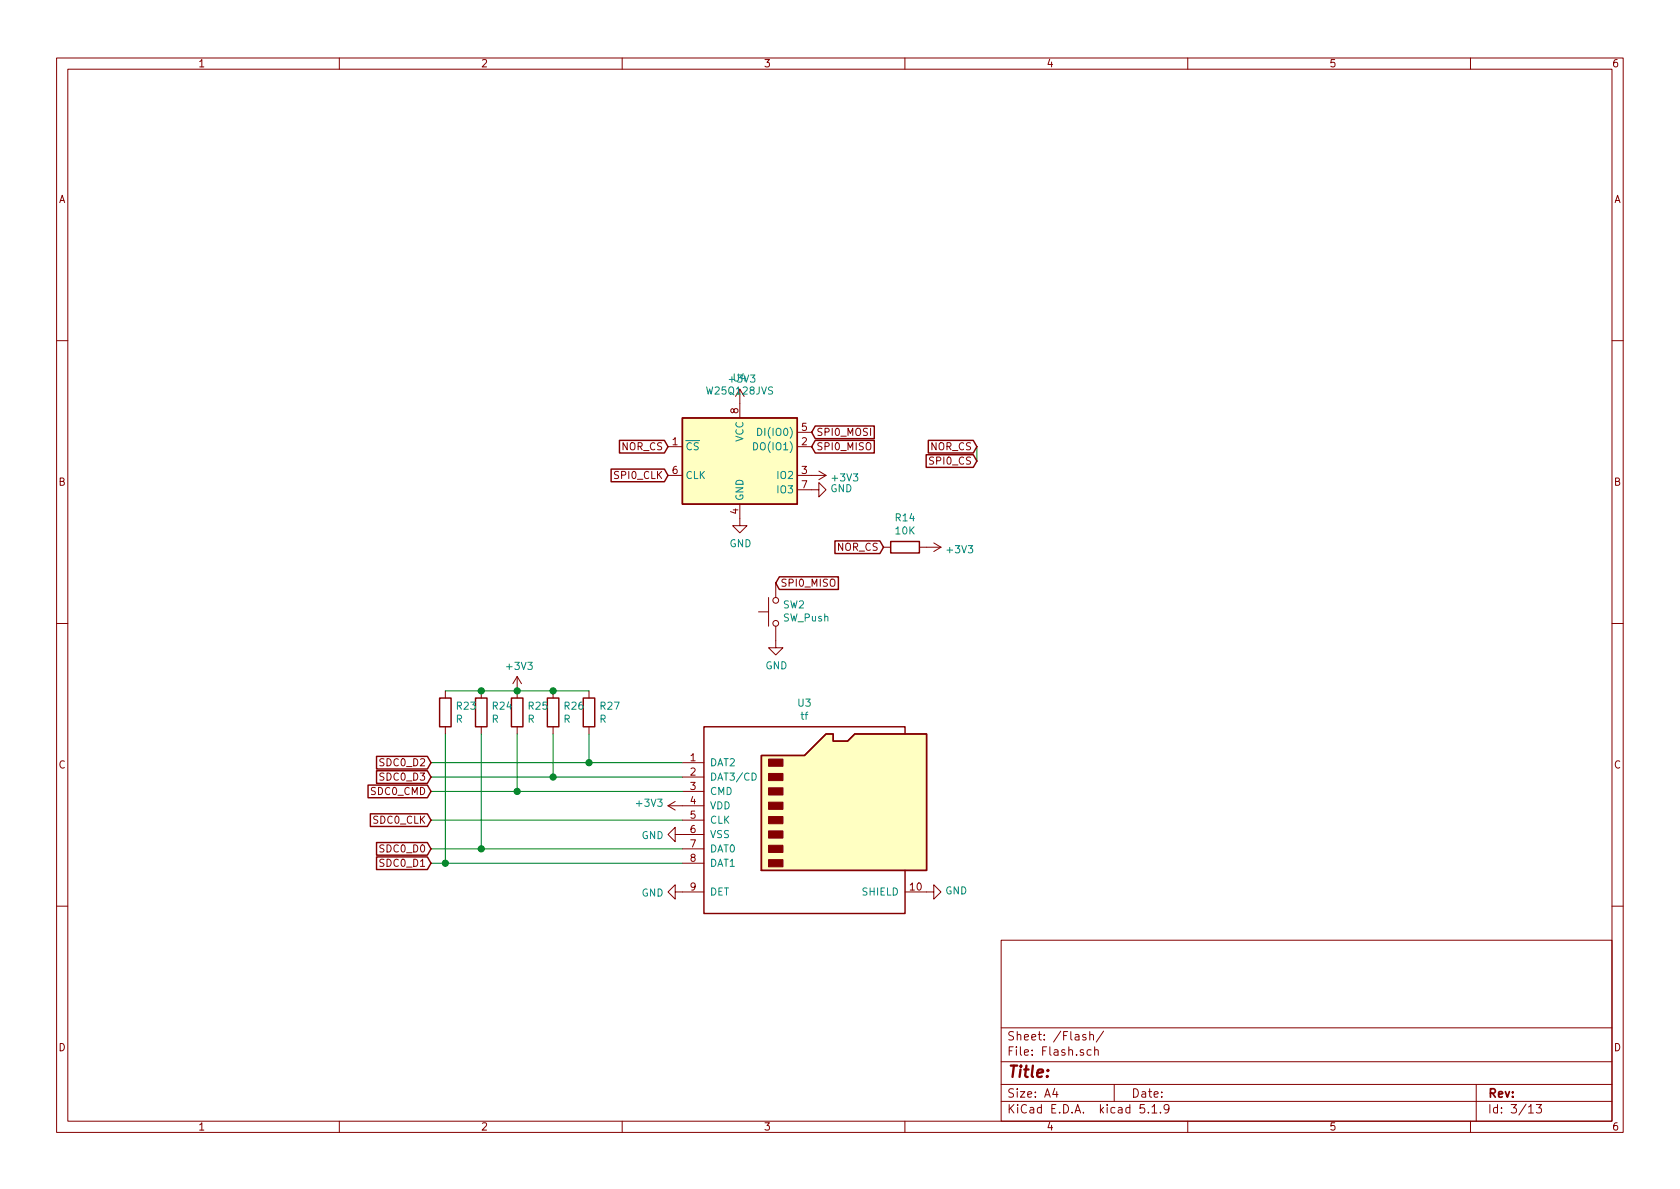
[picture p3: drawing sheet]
EESchema Schematic File Version 4
EELAYER 30 0
EELAYER END
$Descr A4 11693 8268
encoding utf-8
Sheet 3 13
Title ""
Date ""
Rev ""
Comp ""
Comment1 ""
Comment2 ""
Comment3 ""
Comment4 ""
$EndDescr
$Comp
L power:GND #PWR?
U 1 1
P 5650 3400
AR Path="/5FF0D2D8" Ref="#PWR?"  Part="1" 
AR Path="/5FEE69CD/5FF0D2D8" Ref="#PWR0129"  Part="1" 
F 0 "#PWR0129" H 5650 3150 50  0001 C CNN
F 1 "GND" V 5655 3272 50  0000 R CNN
F 2 "" H 5650 3400 50  0001 C CNN
F 3 "" H 5650 3400 50  0001 C CNN
	1    5650 3400
	0    -1   -1   0   
$EndComp
$Comp
L power:+3V3 #PWR?
U 1 1
P 5150 2800
AR Path="/5FF0D2DE" Ref="#PWR?"  Part="1" 
AR Path="/5FEE69CD/5FF0D2DE" Ref="#PWR0130"  Part="1" 
F 0 "#PWR0130" H 5150 2650 50  0001 C CNN
F 1 "+3V3" H 5165 2973 50  0000 C CNN
F 2 "" H 5150 2800 50  0001 C CNN
F 3 "" H 5150 2800 50  0001 C CNN
	1    5150 2800
	1    0    0    -1  
$EndComp
$Comp
L power:+3V3 #PWR?
U 1 1
P 6450 3800
AR Path="/5FF0D2E4" Ref="#PWR?"  Part="1" 
AR Path="/5FEE69CD/5FF0D2E4" Ref="#PWR0131"  Part="1" 
F 0 "#PWR0131" H 6450 3650 50  0001 C CNN
F 1 "+3V3" V 6465 3928 50  0000 L CNN
F 2 "" H 6450 3800 50  0001 C CNN
F 3 "" H 6450 3800 50  0001 C CNN
	1    6450 3800
	0    1    1    0   
$EndComp
$Comp
L Device:R R?
U 1 1
P 6300 3800
AR Path="/5FF0D2EA" Ref="R?"  Part="1" 
AR Path="/5FEE69CD/5FF0D2EA" Ref="R14"  Part="1" 
F 0 "R14" V 6093 3800 50  0000 C CNN
F 1 "10K" V 6184 3800 50  0000 C CNN
F 2 "Resistor_SMD:R_0603_1608Metric" V 6230 3800 50  0001 C CNN
F 3 "~" H 6300 3800 50  0001 C CNN
	1    6300 3800
	0    1    1    0   
$EndComp
$Comp
L power:+3V3 #PWR?
U 1 1
P 5650 3300
AR Path="/5FF0D2F0" Ref="#PWR?"  Part="1" 
AR Path="/5FEE69CD/5FF0D2F0" Ref="#PWR0132"  Part="1" 
F 0 "#PWR0132" H 5650 3150 50  0001 C CNN
F 1 "+3V3" V 5665 3428 50  0000 L CNN
F 2 "" H 5650 3300 50  0001 C CNN
F 3 "" H 5650 3300 50  0001 C CNN
	1    5650 3300
	0    1    1    0   
$EndComp
$Comp
L power:GND #PWR?
U 1 1
P 5150 3600
AR Path="/5FF0D2F6" Ref="#PWR?"  Part="1" 
AR Path="/5FEE69CD/5FF0D2F6" Ref="#PWR0133"  Part="1" 
F 0 "#PWR0133" H 5150 3350 50  0001 C CNN
F 1 "GND" H 5155 3427 50  0000 C CNN
F 2 "" H 5150 3600 50  0001 C CNN
F 3 "" H 5150 3600 50  0001 C CNN
	1    5150 3600
	1    0    0    -1  
$EndComp
$Comp
L Memory_Flash:W25Q128JVS U?
U 1 1
P 5150 3200
AR Path="/5FF0D2FC" Ref="U?"  Part="1" 
AR Path="/5FEE69CD/5FF0D2FC" Ref="U4"  Part="1" 
F 0 "U4" H 5150 3781 50  0000 C CNN
F 1 "W25Q128JVS" H 5150 3690 50  0000 C CNN
F 2 "Package_SO:SOIC-8_5.23x5.23mm_P1.27mm" H 5150 3200 50  0001 C CNN
F 3 "http://www.winbond.com/resource-files/w25q128jv_dtr%20revc%2003272018%20plus.pdf" H 5150 3200 50  0001 C CNN
	1    5150 3200
	1    0    0    -1  
$EndComp
Text GLabel 5650 3100 2    50   Input ~ 0
SPI0_MISO
Text GLabel 5650 3000 2    50   Input ~ 0
SPI0_MOSI
Text GLabel 4650 3300 0    50   Input ~ 0
SPI0_CLK
Text GLabel 4650 3100 0    50   Input ~ 0
NOR_CS
$Comp
L tf:tf U?
U 1 1
P 5450 5800
AR Path="/5FF0D307" Ref="U?"  Part="1" 
AR Path="/5FEE69CD/5FF0D307" Ref="U3"  Part="1" 
F 0 "U3" H 5600 6717 50  0000 C CNN
F 1 "tf" H 5600 6626 50  0000 C CNN
F 2 "tf:tf_lock" H 6700 5350 50  0001 C CNN
F 3 "" H 6700 5350 50  0001 C CNN
	1    5450 5800
	1    0    0    -1  
$EndComp
$Comp
L Device:R R23
U 1 1
P 3100 4950
F 0 "R23" H 3170 4996 50  0000 L CNN
F 1 "R" H 3170 4905 50  0000 L CNN
F 2 "Resistor_SMD:R_0603_1608Metric" V 3030 4950 50  0001 C CNN
F 3 "~" H 3100 4950 50  0001 C CNN
	1    3100 4950
	1    0    0    -1  
$EndComp
$Comp
L Device:R R24
U 1 1
P 3350 4950
F 0 "R24" H 3420 4996 50  0000 L CNN
F 1 "R" H 3420 4905 50  0000 L CNN
F 2 "Resistor_SMD:R_0603_1608Metric" V 3280 4950 50  0001 C CNN
F 3 "~" H 3350 4950 50  0001 C CNN
	1    3350 4950
	1    0    0    -1  
$EndComp
$Comp
L Device:R R25
U 1 1
P 3600 4950
F 0 "R25" H 3670 4996 50  0000 L CNN
F 1 "R" H 3670 4905 50  0000 L CNN
F 2 "Resistor_SMD:R_0603_1608Metric" V 3530 4950 50  0001 C CNN
F 3 "~" H 3600 4950 50  0001 C CNN
	1    3600 4950
	1    0    0    -1  
$EndComp
$Comp
L Device:R R26
U 1 1
P 3850 4950
F 0 "R26" H 3920 4996 50  0000 L CNN
F 1 "R" H 3920 4905 50  0000 L CNN
F 2 "Resistor_SMD:R_0603_1608Metric" V 3780 4950 50  0001 C CNN
F 3 "~" H 3850 4950 50  0001 C CNN
	1    3850 4950
	1    0    0    -1  
$EndComp
$Comp
L Device:R R27
U 1 1
P 4100 4950
F 0 "R27" H 4170 4996 50  0000 L CNN
F 1 "R" H 4170 4905 50  0000 L CNN
F 2 "Resistor_SMD:R_0603_1608Metric" V 4030 4950 50  0001 C CNN
F 3 "~" H 4100 4950 50  0001 C CNN
	1    4100 4950
	1    0    0    -1  
$EndComp
Wire Wire Line
	4100 5300 4100 5100
Wire Wire Line
	4100 5300 4750 5300
Wire Wire Line
	4750 5400 3850 5400
Wire Wire Line
	3850 5400 3850 5100
Wire Wire Line
	4750 5500 3600 5500
Wire Wire Line
	3600 5500 3600 5100
Wire Wire Line
	3350 5900 3350 5100
Wire Wire Line
	3350 5900 4750 5900
Wire Wire Line
	4750 6000 3100 6000
Wire Wire Line
	3100 6000 3100 5100
Text GLabel 3000 5300 0    50   Input ~ 0
SDC0_D2
Text GLabel 3000 5400 0    50   Input ~ 0
SDC0_D3
Text GLabel 3000 5500 0    50   Input ~ 0
SDC0_CMD
Text GLabel 3000 5700 0    50   Input ~ 0
SDC0_CLK
Text GLabel 3000 5900 0    50   Input ~ 0
SDC0_D0
Text GLabel 3000 6000 0    50   Input ~ 0
SDC0_D1
Wire Wire Line
	3850 5400 3000 5400
Connection ~ 3850 5400
Wire Wire Line
	4100 5300 3000 5300
Connection ~ 4100 5300
Wire Wire Line
	3600 5500 3000 5500
Connection ~ 3600 5500
Wire Wire Line
	3000 5700 4750 5700
Wire Wire Line
	3350 5900 3000 5900
Connection ~ 3350 5900
Wire Wire Line
	3100 6000 3000 6000
Connection ~ 3100 6000
$Comp
L power:+3V3 #PWR?
U 1 1
P 3600 4800
AR Path="/5FF5C4C3" Ref="#PWR?"  Part="1" 
AR Path="/5FEE69CD/5FF5C4C3" Ref="#PWR0137"  Part="1" 
F 0 "#PWR0137" H 3600 4650 50  0001 C CNN
F 1 "+3V3" H 3615 4973 50  0000 C CNN
F 2 "" H 3600 4800 50  0001 C CNN
F 3 "" H 3600 4800 50  0001 C CNN
	1    3600 4800
	1    0    0    -1  
$EndComp
Connection ~ 3350 4800
Wire Wire Line
	3350 4800 3100 4800
Connection ~ 3600 4800
Wire Wire Line
	3600 4800 3350 4800
Connection ~ 3850 4800
Wire Wire Line
	3850 4800 3600 4800
Wire Wire Line
	4100 4800 3850 4800
$Comp
L power:+3V3 #PWR0166
U 1 1
P 4750 5600
F 0 "#PWR0166" H 4750 5450 50  0001 C CNN
F 1 "+3V3" V 4765 5728 50  0000 L CNN
F 2 "" H 4750 5600 50  0001 C CNN
F 3 "" H 4750 5600 50  0001 C CNN
	1    4750 5600
	0    -1   -1   0   
$EndComp
$Comp
L power:GND #PWR0167
U 1 1
P 4750 5800
F 0 "#PWR0167" H 4750 5550 50  0001 C CNN
F 1 "GND" V 4755 5672 50  0000 R CNN
F 2 "" H 4750 5800 50  0001 C CNN
F 3 "" H 4750 5800 50  0001 C CNN
	1    4750 5800
	0    1    1    0   
$EndComp
$Comp
L power:GND #PWR0168
U 1 1
P 4750 6200
F 0 "#PWR0168" H 4750 5950 50  0001 C CNN
F 1 "GND" V 4755 6072 50  0000 R CNN
F 2 "" H 4750 6200 50  0001 C CNN
F 3 "" H 4750 6200 50  0001 C CNN
	1    4750 6200
	0    1    1    0   
$EndComp
$Comp
L power:GND #PWR0169
U 1 1
P 6450 6200
F 0 "#PWR0169" H 6450 5950 50  0001 C CNN
F 1 "GND" V 6455 6072 50  0000 R CNN
F 2 "" H 6450 6200 50  0001 C CNN
F 3 "" H 6450 6200 50  0001 C CNN
	1    6450 6200
	0    -1   -1   0   
$EndComp
Text GLabel 6800 3200 0    50   Input ~ 0
SPI0_CS
Text GLabel 6800 3100 0    50   Input ~ 0
NOR_CS
Text GLabel 6150 3800 0    50   Input ~ 0
NOR_CS
Wire Wire Line
	6800 3100 6800 3200
$Comp
L Switch:SW_Push SW?
U 1 1
P 5400 4250
AR Path="/5FFA2E52" Ref="SW?"  Part="1" 
AR Path="/5FF13259/5FFA2E52" Ref="SW?"  Part="1" 
AR Path="/5FEE69CD/5FFA2E52" Ref="SW2"  Part="1" 
F 0 "SW2" V 5446 4202 50  0000 R CNN
F 1 "SW_Push" V 5355 4202 50  0000 R CNN
F 2 "Button_Switch_SMD:SW_Push_SPST_NO_Alps_SKRK" H 5400 4450 50  0001 C CNN
F 3 "~" H 5400 4450 50  0001 C CNN
	1    5400 4250
	0    -1   -1   0   
$EndComp
Text GLabel 5400 4050 2    50   Input ~ 0
SPI0_MISO
$Comp
L power:GND #PWR?
U 1 1
P 5400 4450
AR Path="/5FFA3EB4" Ref="#PWR?"  Part="1" 
AR Path="/5FEE69CD/5FFA3EB4" Ref="#PWR0191"  Part="1" 
F 0 "#PWR0191" H 5400 4200 50  0001 C CNN
F 1 "GND" H 5405 4277 50  0000 C CNN
F 2 "" H 5400 4450 50  0001 C CNN
F 3 "" H 5400 4450 50  0001 C CNN
	1    5400 4450
	1    0    0    -1  
$EndComp
$EndSCHEMATC
